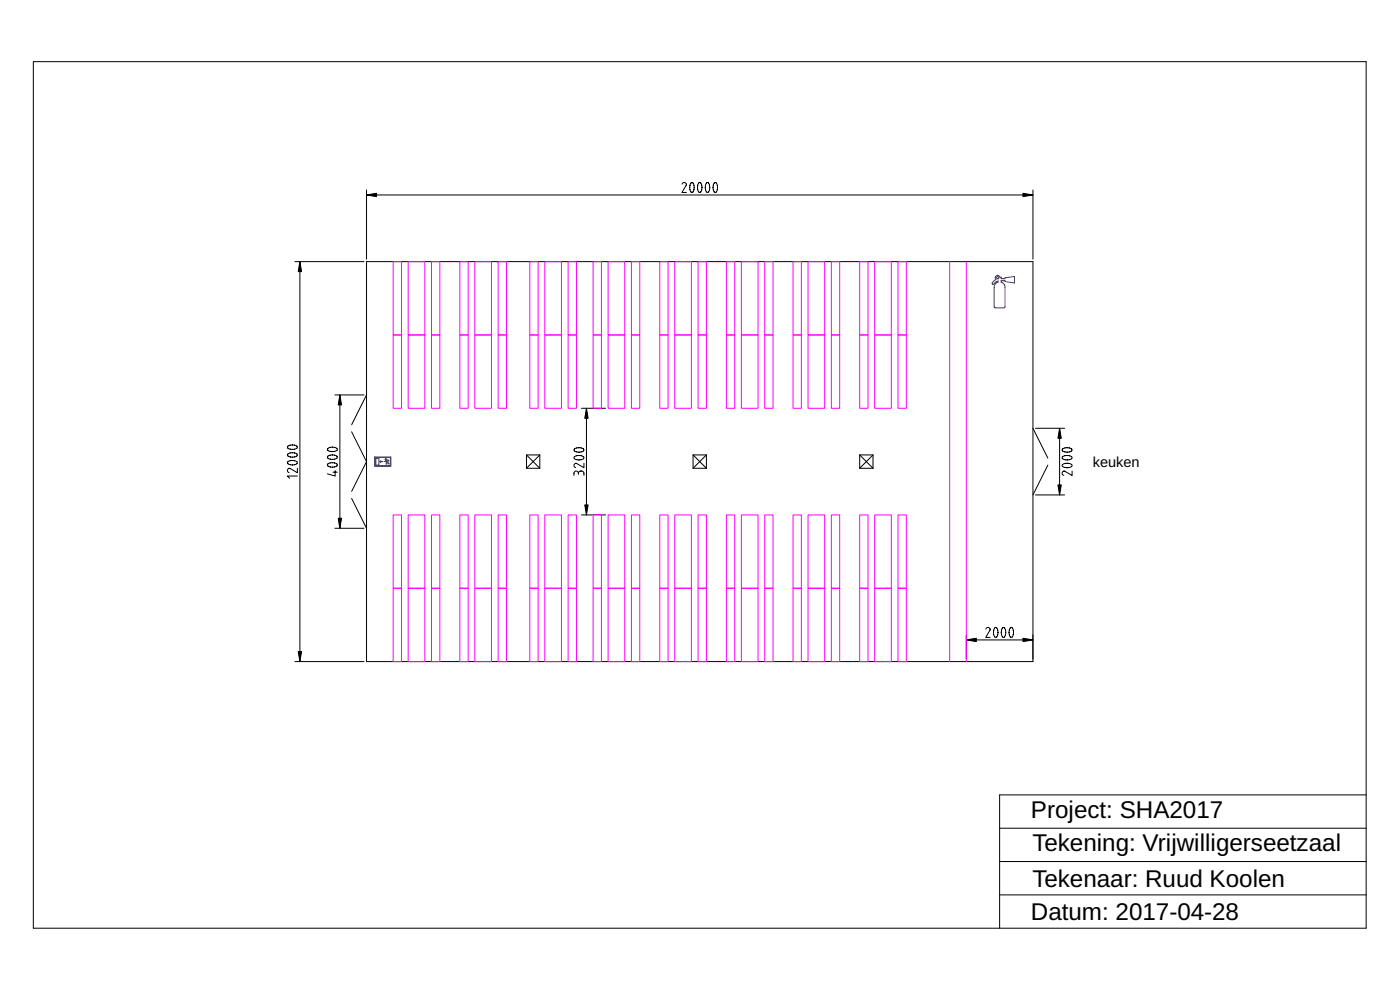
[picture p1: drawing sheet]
<svg xmlns="http://www.w3.org/2000/svg" width="420mm" height="297mm" viewBox="0 0 420 297" stroke-linecap="round" stroke-linejoin="round" font-family="sans-serif">
<g fill="none" stroke="#000" stroke-width=".3">
<path d="M10 18.5h400v260h-400zM110 57v20.8M110 58.5h200M204.7 55.2a.65 .65 0 0 1 .8-.5 .65 .65 0 0 1 .5 .8l-1.3 2.3h1.3M207.4 57.6l.3 .2 .3-.2M208 57.6l.3-.7a2.16 2.16 0 0 0-.6-2.2l-.5 .4-.2 .7 .1 1.1 .3 .7M209.7 57.6l.3 .2 .3-.2M210.3 57.6l.3-.7a2.16 2.16 0 0 0-.6-2.2l-.4 .4-.2 .7v1.1l.3 .7M212 57.6l.3 .2 .3-.2M212.6 57.6l.3-.7a2.16 2.16 0 0 0-.6-2.2l-.4 .4-.2 .7v1.1l.3 .7M214.4 57.6l.3 .2 .3-.2M215 57.6l.3-.7a2.16 2.16 0 0 0-.6-2.2l-.5 .4-.2 .7 .1 1.1 .3 .7"/>
<path d="M310 57v20.8M88.5 78.5h20.8M90 78.5v120M110 78.5h200v120h-200zM100.5 118.5h8.8M102 118.5v40M110 118.5l-4.5 8.9M86.4 138.5l.7-.3h1.1l.7 .2 .4 .4-.6 .6-1.4 .1-.9-.4-.2-.3zM86.4 136.2l.7-.3h1.1l.7 .2 .4 .4-.6 .5-1.4 .1-.9-.3-.2-.3zM86.4 133.9l.7-.3 1.1-.1 .7 .2 .4 .5-.6 .5-1.4 .1-.9-.3-.2-.3zM99.8 138.8l1.1 .3 .3 .4-.3 .4-1.2 .3M99.8 136.5l1.1 .2 .3 .5-.3 .4-1.2 .2"/>
<path d="M99.8 134.2l1.1 .2 .3 .4-.3 .5-1.2 .2M99.8 138.8l-.5 .1a.76 .76 0 0 0-.9 .9l1.4 .4M99.8 136.5h-.5a.76 .76 0 0 0-.9 1l1.4 .3M99.8 134.2h-.5a.76 .76 0 0 0-.9 .9l1.4 .4M105.5 129.6l4.5 8.9-4.5 8.9M158 136.5v4M158 136.5h4M158 136.5l4 4M162 136.5v4M162 136.5l-4 4M172.4 137l.7-.3h1.1l.7 .2 .3 .4-.5 .6-1.4 .1-.9-.4-.1-.3zM172.4 134.7l.7-.3h1.1l.7 .2 .3 .4-.5 .5-1.4 .1-.9-.3-.1-.3z"/>
<path d="M174.5 122.5h7.2M175.2 139v1.3l-2.2-1.3a.65 .65 0 0 0-.8 .5 .65 .65 0 0 0 .5 .8M176 122.5v32M208 136.5v4M208 136.5h4M208 136.5l4 4M212 136.5v4M212 136.5l-4 4M258 136.5v4M258 136.5h4M258 136.5l4 4M262 136.5v4"/>
<path d="M262 136.5l-4 4M310 128.5l4.5 8.9M310.8 128.5h8.7M314.5 139.6l-4.5 8.9M318 128.5v20M319.6 139.1h1.6l.5 .4v.3l-1.2 .5-1.6-.3a.61 .61 0 0 1 .1-.7 .61 .61 0 0 1 .6-.2M319.6 136.7l1.6 .1 .5 .4v.3l-1.2 .5-1.6-.4a.61 .61 0 0 1 .1-.6 .61 .61 0 0 1 .6-.3M319.6 134.4l1.6 .1 .5 .3v.4l-1.2 .5-1.6-.4a.61 .61 0 0 1 .1-.7 .61 .61 0 0 1 .6-.2M89.3 142.8h-3.1l.7 .7M89.3 140.5v1.3l-2.3-1.3a.65 .65 0 0 0-.8 .5 .65 .65 0 0 0 .5 .8M99.9 141.7h1.3M100.5 158.5h8.8"/>
<path d="M100.6 141.2v1.6l-2.4-.6M105.5 149.6l4.5 8.9M158 140.5h4M173.6 142a.67 .67 0 0 0-.7-.7 .67 .67 0 0 0-.6 .7v.7M173.6 142a.85 .85 0 0 1 .8-.7 .85 .85 0 0 1 .8 .7v.7M173.6 142v.3M174.5 154.5h7.2M208 140.5h4M258 140.5h4M310.8 148.5h8.7M321.7 141.3v1.4l-2.2-1.3a.65 .65 0 0 0-.8 .5 .65 .65 0 0 0 .5 .7M88.5 198.5h20.8"/>
<path d="M290 190.5v7.3M290 192h20M295.9 188.7a.65 .65 0 0 1 .7-.5 .65 .65 0 0 1 .5 .8l-1.3 2.3h1.4M298.5 188.4l.5-.1 .5 1-.1 1.4-.6 .6-.4-.4-.2-.7v-1.1zM300.9 188.4l.4-.1 .5 1-.1 1.4-.5 .6-.5-.4-.2-.7 .1-1.1zM303.2 188.4l.5-.1 .4 1-.1 1.4-.5 .6-.4-.4-.2-.7v-1.1zM410 238.5h-110v40M300 258.5h110M300 248.5h110M300 268.5h110"/>
</g>
<g fill="none" stroke="#00f" stroke-width=".3">
<path d="M298.9 82.8l.8-.1 .4 .5h.4v.4h1.1v-.2l2.9-.5v2l-2.9-.4v-.3h-1.1v.4l.2 .1a1.67 1.67 0 0 1 .9 1.5v5.8l-.3 .4h-2.6l-.3-.2v-6a1.66 1.66 0 0 1 1.1-1.6v-.3l-.8 .4-.6 .6-.3-.1 .1-.6 1-.7-.2-.5zM112.4 137.1h4.9v2.8h-4.9zM112.6 137.2h4.5v2.5h-4.5zM112.8 137.5h.9v2h-.9zM113.9 138.5l.4-.2v.4zM114.2 138.5h.8M115.8 138.3l.3-.3 .4 .6-.3 .2zM116.3 138.7l-.4 .2v.5M116.4 138.7v.5h.5M116.7 138.3l-.2-.3h-.5l-.2 .5h-.4"/>
<circle cx="299.4" cy="83.3" r=".33"/>
<circle cx="115.8" cy="137.8" r=".23"/>
</g>
<path d="M110 58.5l3-.5v1zM307 58l3 .5-3 .5zM90 78.5l.5 3h-1zM102 118.5l.5 3h-1zM176 122.5l.5 3h-1zM318 128.5l.5 3h-1zM101.5 155.5h1l-.5 3zM175.5 151.5h1l-.5 3zM317.5 145.5h1l-.5 3zM89.5 195.5h1l-.5 3zM290 192l3-.5v1zM307 191.5l3 .5-3 .5z" fill="#000"/>
<path d="M110 58.5l3-.5v1zM307 58l3 .5-3 .5zM90 78.5l.5 3h-1zM102 118.5l.5 3h-1zM176 122.5l.5 3h-1zM318 128.5l.5 3h-1zM101.5 155.5h1l-.5 3zM175.5 151.5h1l-.5 3zM317.5 145.5h1l-.5 3zM89.5 195.5h1l-.5 3zM290 192l3-.5v1zM307 191.5l3 .5-3 .5z" fill="#000" stroke="#000" stroke-width=".3"/>
<g fill="none" stroke="#f0f" stroke-width=".3">
<path d="M118 78.5h2.5v22h-2.5zM122.5 78.5h5v22h-5zM129.5 78.5h2.5v22h-2.5zM138 78.5h2.5v22h-2.5zM142.5 78.5h5v22h-5zM149.5 78.5h2.5v22h-2.5zM159 78.5h2.5v22h-2.5zM163.5 78.5h5v22h-5zM170.5 78.5h2.5v22h-2.5zM178 78.5h2.5v22h-2.5zM182.5 78.5h5v22h-5zM189.5 78.5h2.5v22h-2.5z"/>
<path d="M198 78.5h2.5v22h-2.5zM202.5 78.5h5v22h-5zM209.5 78.5h2.5v22h-2.5zM218 78.5h2.5v22h-2.5zM222.5 78.5h5v22h-5zM229.5 78.5h2.5v22h-2.5zM238 78.5h2.5v22h-2.5zM242.5 78.5h5v22h-5zM249.5 78.5h2.5v22h-2.5zM258 78.5h2.5v22h-2.5zM262.5 78.5h5v22h-5zM269.5 78.5h2.5v22h-2.5z"/>
<path d="M285 78.5v120M290 78.5v120M118 100.5h2.5v22h-2.5zM122.5 100.5h5v22h-5zM129.5 100.5h2.5v22h-2.5zM138 100.5h2.5v22h-2.5zM142.5 100.5h5v22h-5zM149.5 100.5h2.5v22h-2.5zM159 100.5h2.5v22h-2.5zM163.5 100.5h5v22h-5zM170.5 100.5h2.5v22h-2.5zM178 100.5h2.5v22h-2.5z"/>
<path d="M182.5 100.5h5v22h-5zM189.5 100.5h2.5v22h-2.5zM198 100.5h2.5v22h-2.5zM202.5 100.5h5v22h-5zM209.5 100.5h2.5v22h-2.5zM218 100.5h2.5v22h-2.5zM222.5 100.5h5v22h-5zM229.5 100.5h2.5v22h-2.5zM238 100.5h2.5v22h-2.5zM242.5 100.5h5v22h-5zM249.5 100.5h2.5v22h-2.5zM258 100.5h2.5v22h-2.5z"/>
<path d="M262.5 100.5h5v22h-5zM269.5 100.5h2.5v22h-2.5zM118 154.5h2.5v22h-2.5zM122.5 154.5h5v22h-5zM129.5 154.5h2.5v22h-2.5zM138 154.5h2.5v22h-2.5zM142.5 154.5h5v22h-5zM149.5 154.5h2.5v22h-2.5zM159 154.5h2.5v22h-2.5zM163.5 154.5h5v22h-5zM170.5 154.5h2.5v22h-2.5zM178 154.5h2.5v22h-2.5z"/>
<path d="M182.5 154.5h5v22h-5zM189.5 154.5h2.5v22h-2.5zM198 154.5h2.5v22h-2.5zM202.5 154.5h5v22h-5zM209.5 154.5h2.5v22h-2.5zM218 154.5h2.5v22h-2.5zM222.5 154.5h5v22h-5zM229.5 154.5h2.5v22h-2.5zM238 154.5h2.5v22h-2.5zM242.5 154.5h5v22h-5zM249.5 154.5h2.5v22h-2.5zM258 154.5h2.5v22h-2.5z"/>
<path d="M262.5 154.5h5v22h-5zM269.5 154.5h2.5v22h-2.5zM118 176.5h2.5v22h-2.5zM122.5 176.5h5v22h-5zM129.5 176.5h2.5v22h-2.5zM138 176.5h2.5v22h-2.5zM142.5 176.5h5v22h-5zM149.5 176.5h2.5v22h-2.5zM159 176.5h2.5v22h-2.5zM163.5 176.5h5v22h-5zM170.5 176.5h2.5v22h-2.5zM178 176.5h2.5v22h-2.5z"/>
<path d="M182.5 176.5h5v22h-5zM189.5 176.5h2.5v22h-2.5zM198 176.5h2.5v22h-2.5zM202.5 176.5h5v22h-5zM209.5 176.5h2.5v22h-2.5zM218 176.5h2.5v22h-2.5zM222.5 176.5h5v22h-5zM229.5 176.5h2.5v22h-2.5zM238 176.5h2.5v22h-2.5zM242.5 176.5h5v22h-5zM249.5 176.5h2.5v22h-2.5zM258 176.5h2.5v22h-2.5z"/>
<path d="M262.5 176.5h5v22h-5zM269.5 176.5h2.5v22h-2.5z"/>
</g>
<g font-size="7.3">
<text x="309.4" y="245.4">Project: SHA2017</text>
<text x="309.8" y="255.4">Tekening: Vrijwilligerseetzaal</text>
<text x="309.8" y="266.1">Tekenaar: Ruud Koolen</text>
<text x="309.4" y="276">Datum: 2017-04-28</text>
</g>
<text font-size="4.4" x="328" y="140.1">keuken</text>
</svg>
